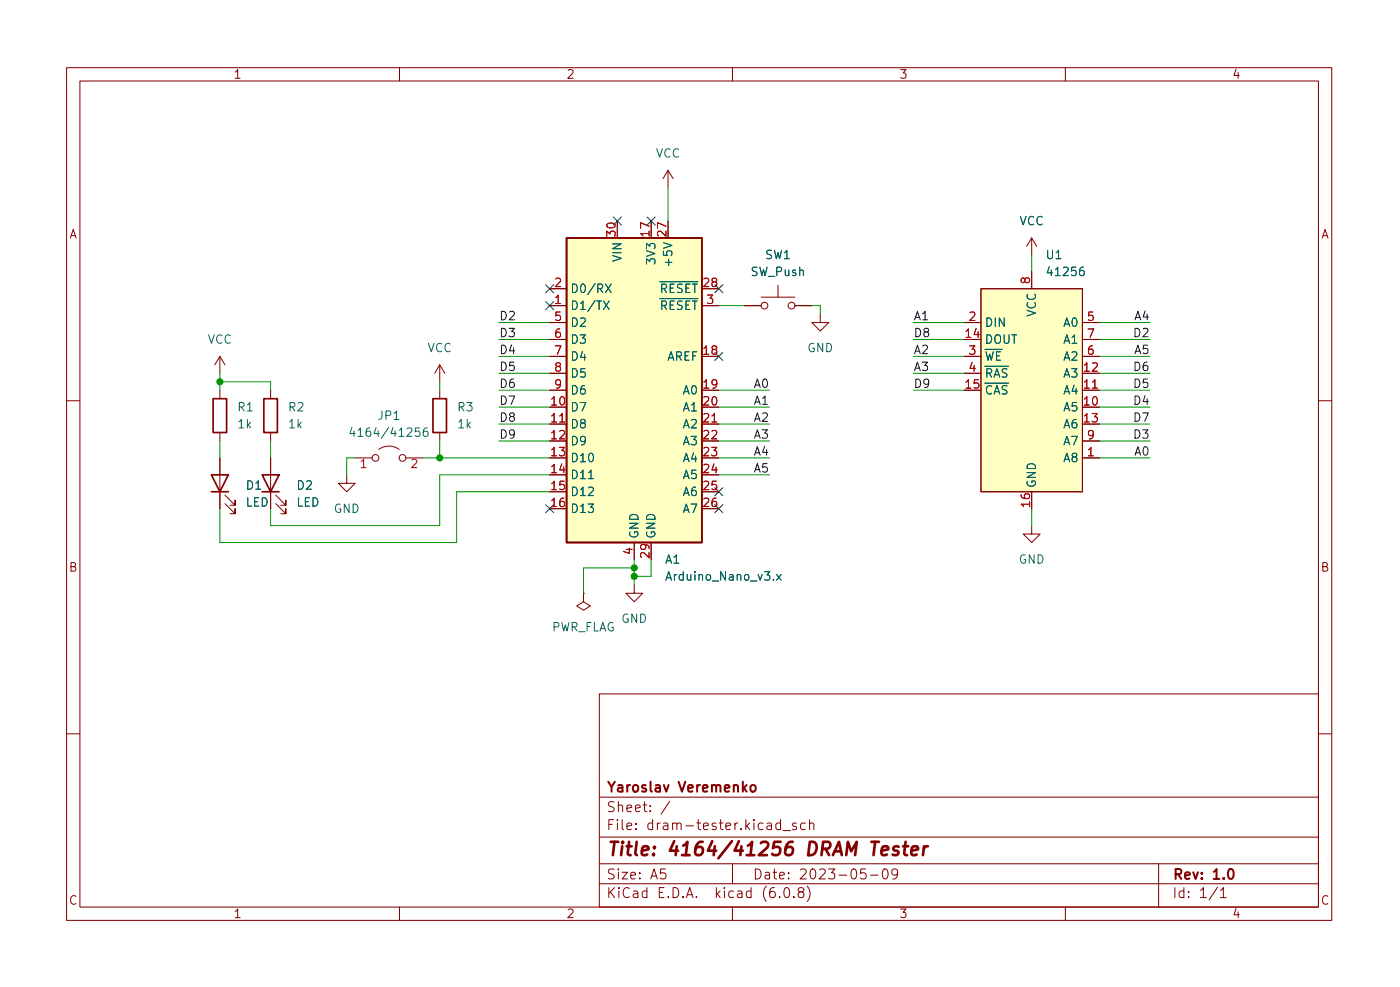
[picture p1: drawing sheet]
<svg xmlns="http://www.w3.org/2000/svg" width="210mm" height="148mm" viewBox="0 0 210 148" stroke-linecap="round" stroke-linejoin="round" font-family="sans-serif">
<g fill="none" stroke="#840000" stroke-width=".15">
<path d="M10 10.2h190v128h-190zM12 12.2h186v124h-186zM60 10.2v2M110 10.2v2M160 10.2v2M100.3 25.6l-.7 1.2M100.3 25.6v2.5M100.3 25.6l.8 1.2M154.9 35.7v2.6M154.9 35.7l-.7 1.3M154.9 35.7l.8 1.3M33 53.5v2.5"/>
<path d="M33 58.6v1.3M33 53.5l-.7 1.3M33 53.5l.8 1.3M40.6 58.6v1.3M66 54.8l-.7 1.2M66 54.8v2.5M66 58.6v1.3M66 54.8l.8 1.2M82.5 45.9h2.6M82.5 43.3h2.6M82.5 48.4h2.6M82.5 51h2.6"/>
<path d="M82.5 53.5h2.6M82.5 56h2.6M82.5 58.6h2.6M105.4 45.9h2.5M111.8 45.9h2.5M114.3 44.6h5.1M116.8 42.8v1.8M119.4 45.9h2.5M123.2 47.2v1.2h1.3l-1.3 1.3-1.3-1.3h1.3M144.8 48.4h2.5M144.8 53.5h2.5M144.8 56h2.5"/>
<path d="M147.3 43.3h15.3v30.5h-15.3zM154.9 40.8v2.5M162.6 48.4h2.5M162.6 51h2.5M162.6 53.5h2.5M162.6 58.6h2.5M10 60.2h2M33 64.9v1.3M33 68.7v7.7M33.8 75.6l1.5 1.5v-.7v.7h-.8M33.8 74.3l1.5 1.6v-.8v.8h-.8M40.6 64.9v1.3"/>
<path d="M40.6 68.7v7.7M41.4 75.6l1.5 1.5v-.7v.7h-.7M41.4 74.3l1.5 1.6v-.8v.8h-.7M52.1 71.3v1.3h1.2l-1.2 1.2-1.3-1.2h1.3M53.3 68.7h2.6M56.9 67.5a2.54 2.54 0 0 1 3 0M61 68.7h2.5M66 64.9v1.3M82.5 63.7h2.6M105.4 63.7h2.5M154.9 78.9v1.3h1.3l-1.3 1.2-1.2-1.2h1.2M162.6 68.7h2.5"/>
<path d="M162.6 66.2h2.5M198 60.2h2M87.6 89.1v1.2l1 .7-1 .6-1-.6 1-.7M87.6 89.1h.1M95.2 87.8v1.3h1.3l-1.3 1.2-1.2-1.2h1.2M95.2 81.4v2.6M10 110.2h2M90 104.2h108v32h-108zM90 119.7h108M198 110.2h2M60 136.2v2M90 132.7h108"/>
<path d="M90 129.7h108M90 125.7h108M99.9 130.4h-.7v.8l.2-.2 .5 .1 .1 .2-.1 .5-.2 .1h-.3l-.2-.1M100.6 120.3l-1.3 1.9M110 136.2v2M110 129.7v3M117.1 134.6v.1M117.2 123.6l-.4-.1-.3 .3v.5l.2 .2h.5M117.2 123v1.5M117.6 124.7h1.1M117.9 133.3l.3-.1a.94 .94 0 0 1 0 1.5h-.1a1 1 0 0 1-.2-1.4zM119.2 134.6v.1"/>
<path d="M119.6 123.6l-.4-.1-.2 .3 .1 .2 .5 .1v.4h-.6M120.2 133.9l-.3-.3v-.2l.3-.2 .4 .1 .1 .2v.2l-.7 .3-.1 .2v.4l.3 .1h.4l.1-.2v-.5l-.3-.1M120.9 123.6l-.4-.1-.3 .3v.5l.2 .2h.5M121.2 133a1.72 1.72 0 0 1 0 2.3M121.6 123.7a.37 .37 0 0 1 .6 .1v.7M121.6 123v1.5M130 130.4h-.7l-.1 .8 .2-.2 .5 .1 .2 .2-.1 .5-.2 .1h-.4l-.2-.1M130.7 131.4h1.2M132.7 130.5l.3-.1a.94 .94 0 0 1 0 1.5h-.1a1 1 0 0 1-.2-1.4zM134.8 131.1l-.3 .3-.4-.1-.2-.2v-.4l.2-.2 .4-.1 .2 .2a.99 .99 0 0 1-.3 1.3h-.3M160 136.2v2M174 129.7v6.5"/>
<path d="M182.9 133.2l-1.3 1.9M183.3 133.7l.4-.5v1.5M183.3 134.7h.9"/>
<circle cx="114.8" cy="45.9" r=".51"/>
<circle cx="118.9" cy="45.9" r=".51"/>
<circle cx="56.4" cy="68.7" r=".51"/>
<circle cx="60.5" cy="68.7" r=".51"/>
</g>
<path d="M112.8 117.9a.41 .41 0 0 1 .7 .2v.5a.41 .41 0 0 1-.4 .3 .41 .41 0 0 1-.4-.3v-.5zM184.6 130.6l.3-.2a.94 .94 0 0 1 0 1.5h-.1a.91 .91 0 0 1-.2-1.3z" fill="none" stroke="#840000" stroke-width=".3"/>
<path d="M132.4 127.7l1-.2-.1-.4-.1-.1-.6 .1-.2 1 .2 .3 .6-.1M135 127.1a.49 .49 0 0 0-.8 .3v.2l.7 .2v.2l-.1 .3-.2 .1-.5-.1M135.6 127h.8M136 126.4l-.2 1.7 .1 .2 .3 .1M136.9 127.7l1-.2-.1-.4-.5-.1-.4 .3-.1 .8 .1 .2 .2 .1 .6-.1M138.8 127l-.2 1.4M139.4 127a.59 .59 0 0 0-.7 .4" fill="none" stroke="#840000" stroke-width=".4"/>
<path d="M85.1 35.7h20.3v45.7h-20.3zM32 59.9h2v5h-2zM39.6 59.9h2.1v5h-2.1zM65 59.9h2.1v5h-2.1zM31.7 71.3h2.6l-1.3 2.5zM31.7 73.8h2.6M39.4 71.3h2.5l-1.3 2.5zM39.4 73.8h2.5" fill="none" stroke="#840000" stroke-width=".25"/>
<g fill="#ffffc2" stroke="#ffffc2" stroke-width=".15">
<path d="M85.1 35.7h20.3v45.7h-20.3z"/>
<path d="M147.3 43.3h15.3v30.5h-15.3z"/>
</g>
<path d="M90.6 45.2l.9 1.3M90.9 42.6l.9 1.3M91.5 45.2l-.9 1.3M91.8 42.6l-.9 1.3M52.9 64.2l-.3 .9h.7M53.2 64.7v.8M64.2 64.2a.5 .5 0 0 0-.6 .6v.5l.1 .1 .3 .1 .2-.1 .1-.4-.1-.2-.4-.1-.2 .3M88.4 71.9h.7M116.6 86.2l.7 .9M117.3 86.2l-.7 .9" fill="none" stroke="#006464" stroke-width=".15"/>
<g fill="none" stroke="#009600" stroke-width=".15">
<path d="M100.3 28.1v5.1M154.9 38.3v2.5M33 56v2.6M33 57.3h7.6v1.3M66 57.3v1.3M74.9 58.6h7.6M74.9 48.4h7.6M74.9 53.5h7.6M74.9 56h7.6M74.9 51h7.6M107.9 58.6h7.7M107.9 45.9h3.9"/>
<path d="M121.9 45.9h1.3v1.3M137.2 58.6h7.6M137.2 48.4h7.6M137.2 53.5h7.6M137.2 56h7.6M137.2 51h7.6M165.1 58.6h7.6M165.1 48.4h7.6M165.1 53.5h7.6M165.1 56h7.6M165.1 51h7.6M33 66.2v2.5"/>
<path d="M40.6 66.2v2.5M53.3 68.7h-1.2v2.6M63.5 68.7h19M66 66.2v2.5M74.9 63.7h7.6M74.9 66.2h7.6M74.9 61.1h7.6M82.5 73.8h-13.9v7.6h-35.6v-5M82.5 71.3h-16.5v7.6h-25.4v-2.5M107.9 68.7h7.7M107.9 63.7h7.7M107.9 71.3h7.7"/>
<path d="M107.9 66.2h7.7M107.9 61.1h7.7M154.9 76.4v2.5M165.1 68.7h7.6M165.1 63.7h7.6M165.1 66.2h7.6M165.1 61.1h7.6M95.2 85.3h-7.6v3.8M95.2 84v3.8M97.8 84v2.5h-2.6"/>
</g>
<g fill="none" stroke="#000084" stroke-width=".15">
<path d="M92.1 32.6l1.2 1.2M93.3 32.6l-1.2 1.2M97.2 32.6l1.2 1.2M98.4 32.6l-1.2 1.2M81.9 42.7l1.3 1.3M81.9 45.3l1.3 1.2M83.2 42.7l-1.3 1.3M83.2 45.3l-1.3 1.2M107.3 52.9l1.3 1.2M107.3 42.7l1.3 1.3M108.6 52.9l-1.3 1.2M108.6 42.7l-1.3 1.3"/>
<path d="M81.9 75.8l1.3 1.2M83.2 75.8l-1.3 1.2M107.3 75.8l1.3 1.2M107.3 73.2l1.3 1.2M108.6 75.8l-1.3 1.2M108.6 73.2l-1.3 1.2"/>
</g>
<g fill="#009600" stroke="#009600" stroke-width=".15">
<circle cx="66" cy="68.7" r=".46"/>
<circle cx="33" cy="57.3" r=".46"/>
<circle cx="95.2" cy="86.5" r=".46"/>
<circle cx="95.2" cy="85.3" r=".46"/>
</g>
<text font-size="2.8" fill="#840000" x="91" y="128.5">Title: 4164/41256 DRAM Tester</text>
<g font-size="2.1" fill="#840000">
<text x="91" y="118.9">Yaroslav Veremenko</text>
<text x="91" y="124.6">File: dram-tester.kicad_sch</text>
<text x="91" y="121.9">Sheet: /</text>
<text x="91" y="134.8">KiCad E.D.A. kicad (6.0.8)</text>
<text x="91" y="132">Size: A5</text>
<text x="113" y="132">Date: 2023-05-09</text>
<text x="176" y="132">Rev: 1.0</text>
<text x="176" y="134.8">Id: 1/1</text>
</g>
<g font-size="1.8" fill="#840000">
<text x="35" y="11.8">1</text>
<text x="85" y="11.8">2</text>
<text x="135" y="11.8">3</text>
<text x="185" y="11.8">4</text>
<text x="10.3" y="35.8">A</text>
<text x="198.4" y="35.8">A</text>
<text x="10.3" y="85.8">B</text>
<text x="198.4" y="85.8">B</text>
<text x="10.3" y="135.8">C</text>
<text x="35" y="137.8">1</text>
<text x="85" y="137.8">2</text>
<text x="135" y="137.8">3</text>
<text x="185" y="137.8">4</text>
<text x="198.4" y="135.8">C</text>
</g>
<g font-size="1.8" fill="#006464">
<text x="98.5" y="23.7">VCC</text>
<text x="153.1" y="33.8">VCC</text>
<text x="93.3" y="39.2" transform="rotate(-90 93.3 39.2)">VIN</text>
<text x="98.4" y="39.4" transform="rotate(-90 98.4 39.4)">3V3</text>
<text x="101" y="39.4" transform="rotate(-90 101 39.4)">+5V</text>
<text x="112.8" y="41.4">SW_Push</text>
<text x="114.9" y="38.9">SW1</text>
<text x="157.2" y="38.9">U1</text>
<text x="157.6" y="41.4">41256</text>
<text x="85.6" y="46.5">D1/TX</text>
<text x="85.6" y="44">D0/RX</text>
<text x="97.6" y="44">~{RESET}</text>
<text x="97.6" y="46.5">~{RESET}</text>
<text x="155.6" y="47.6" transform="rotate(-90 155.6 47.6)">VCC</text>
<text x="31.2" y="51.6">VCC</text>
<text x="64.2" y="52.9">VCC</text>
<text x="85.6" y="49.1">D2</text>
<text x="85.6" y="51.6">D3</text>
<text x="121.2" y="52.9">GND</text>
<text x="147.8" y="51.6">DOUT</text>
<text x="147.8" y="49.1">DIN</text>
<text x="159.8" y="49.1">A0</text>
<text x="159.8" y="51.6">A1</text>
<text x="85.6" y="54.1">D4</text>
<text x="85.6" y="56.7">D5</text>
<text x="85.6" y="59.2">D6</text>
<text x="100.1" y="54.1">AREF</text>
<text x="102.6" y="59.2">A0</text>
<text x="147.8" y="59.2">~{CAS}</text>
<text x="147.8" y="54.1">~{WE}</text>
<text x="147.8" y="56.7">~{RAS}</text>
<text x="159.8" y="59.2">A4</text>
<text x="159.8" y="56.7">A3</text>
<text x="159.8" y="54.1">A2</text>
<text x="35.7" y="61.8">R1</text>
<text x="35.8" y="64.3">1k</text>
<text x="43.4" y="61.8">R2</text>
<text x="43.4" y="64.3">1k</text>
<text x="53.7" y="65.6">4164/41256</text>
<text x="56.8" y="63">JP1</text>
<text x="68.8" y="61.8">R3</text>
<text x="68.8" y="64.3">1k</text>
<text x="85.6" y="61.8">D7</text>
<text x="85.6" y="64.3">D8</text>
<text x="102.6" y="61.8">A1</text>
<text x="102.6" y="64.3">A2</text>
<text x="159.8" y="61.8">A5</text>
<text x="159.8" y="64.3">A6</text>
<text x="85.6" y="66.8">D9</text>
<text x="85.6" y="69.4">D10</text>
<text x="85.6" y="71.9">D11</text>
<text x="102.6" y="66.8">A3</text>
<text x="102.6" y="69.4">A4</text>
<text x="102.6" y="71.9">A5</text>
<text x="159.8" y="69.4">A8</text>
<text x="159.8" y="66.8">A7</text>
<text x="36.9" y="76">LED</text>
<text x="37" y="73.5">D1</text>
<text x="44.5" y="76">LED</text>
<text x="44.6" y="73.5">D2</text>
<text x="50.1" y="77">GND</text>
<text x="85.6" y="74.5">D12</text>
<text x="85.6" y="77">D13</text>
<text x="102.6" y="74.5">A6</text>
<text x="102.6" y="77">A7</text>
<text x="155.6" y="73.3" transform="rotate(-90 155.6 73.3)">GND</text>
<text x="95.9" y="80.9" transform="rotate(-90 95.9 80.9)">GND</text>
<text x="98.4" y="80.9" transform="rotate(-90 98.4 80.9)">GND</text>
<text x="99.9" y="84.6">A1</text>
<text x="100.4" y="87.2">Arduino_Nano_v3.x</text>
<text x="153" y="84.6">GND</text>
<text x="82.7" y="94.8">PWR_FLAG</text>
<text x="93.3" y="93.5">GND</text>
</g>
<g font-size="1.8" fill="#a90000">
<text x="92.5" y="35.4" transform="rotate(-90 92.5 35.4)">30</text>
<text x="97.5" y="35.4" transform="rotate(-90 97.5 35.4)">17</text>
<text x="100.1" y="35.4" transform="rotate(-90 100.1 35.4)">27</text>
<text x="83.3" y="45.6">1</text>
<text x="83.3" y="43.1">2</text>
<text x="105.7" y="43.1">28</text>
<text x="106.2" y="45.6">3</text>
<text x="154.7" y="42.6" transform="rotate(-90 154.7 42.6)">8</text>
<text x="83.3" y="48.2">5</text>
<text x="83.3" y="50.7">6</text>
<text x="83.3" y="53.2">7</text>
<text x="105.7" y="53.2">18</text>
<text x="145.1" y="50.7">14</text>
<text x="145.6" y="48.2">2</text>
<text x="145.6" y="53.2">3</text>
<text x="163.3" y="48.2">5</text>
<text x="163.3" y="53.2">6</text>
<text x="163.3" y="50.7">7</text>
<text x="83.3" y="55.8">8</text>
<text x="83.3" y="58.3">9</text>
<text x="105.7" y="58.3">19</text>
<text x="145.1" y="58.3">15</text>
<text x="145.6" y="55.8">4</text>
<text x="162.8" y="58.3">11</text>
<text x="162.8" y="55.8">12</text>
<text x="82.8" y="60.9">10</text>
<text x="82.8" y="63.4">11</text>
<text x="82.8" y="65.9">12</text>
<text x="105.7" y="60.9">20</text>
<text x="105.7" y="63.4">21</text>
<text x="105.7" y="65.9">22</text>
<text x="162.8" y="60.9">10</text>
<text x="162.8" y="63.4">13</text>
<text x="163.3" y="65.9">9</text>
<text x="54.1" y="70.3">1</text>
<text x="61.7" y="70.3">2</text>
<text x="82.8" y="68.5">13</text>
<text x="82.8" y="71">14</text>
<text x="105.7" y="68.5">23</text>
<text x="105.7" y="71">24</text>
<text x="163.3" y="68.5">1</text>
<text x="82.8" y="73.6">15</text>
<text x="82.8" y="76.1">16</text>
<text x="105.7" y="73.6">25</text>
<text x="105.7" y="76.1">26</text>
<text x="154.7" y="76.1" transform="rotate(-90 154.7 76.1)">16</text>
<text x="95" y="83.2" transform="rotate(-90 95 83.2)">4</text>
<text x="97.5" y="83.7" transform="rotate(-90 97.5 83.7)">29</text>
</g>
<g font-size="1.8" fill="#0f0f0f">
<text x="74.9" y="48.1">D2</text>
<text x="74.9" y="53.2">D4</text>
<text x="74.9" y="50.6">D3</text>
<text x="137.2" y="48.1">A1</text>
<text x="137.2" y="50.6">D8</text>
<text x="137.2" y="53.2">A2</text>
<text x="170.5" y="50.6">D2</text>
<text x="170.5" y="48.1">A4</text>
<text x="170.5" y="53.2">A5</text>
<text x="74.9" y="58.2">D6</text>
<text x="74.9" y="55.7">D5</text>
<text x="113.3" y="58.2">A0</text>
<text x="137.2" y="58.2">D9</text>
<text x="137.2" y="55.7">A3</text>
<text x="170.5" y="58.2">D5</text>
<text x="170.5" y="55.7">D6</text>
<text x="74.9" y="65.9">D9</text>
<text x="74.9" y="60.8">D7</text>
<text x="74.9" y="63.3">D8</text>
<text x="113.3" y="63.3">A2</text>
<text x="113.3" y="60.8">A1</text>
<text x="113.3" y="65.9">A3</text>
<text x="170.5" y="63.3">D7</text>
<text x="170.5" y="60.8">D4</text>
<text x="170.5" y="65.9">D3</text>
<text x="113.3" y="70.9">A5</text>
<text x="113.3" y="68.4">A4</text>
<text x="170.5" y="68.4">A0</text>
</g>
</svg>
